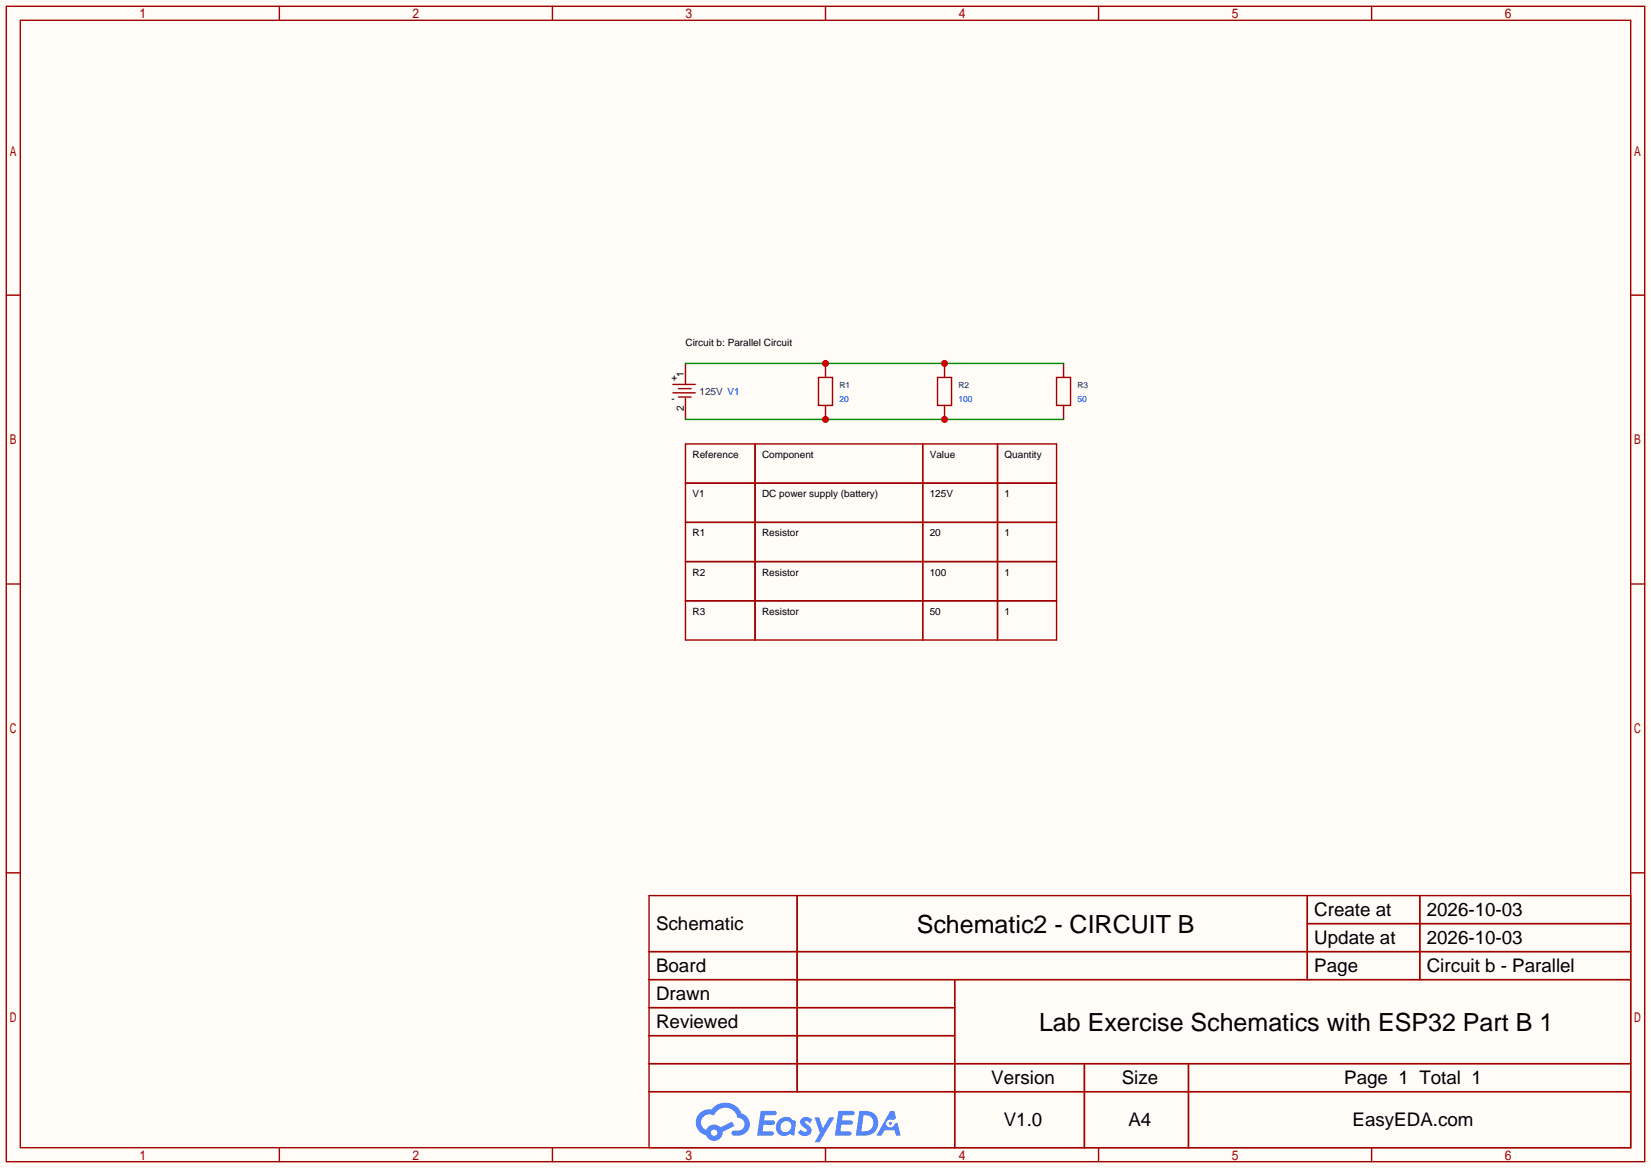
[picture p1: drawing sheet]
<svg xmlns="http://www.w3.org/2000/svg" width="299mm" height="212mm" viewBox="0 0 299 212" stroke-linecap="round" stroke-linejoin="round" font-family="sans-serif">
<path d="M0 0h299.5v211.8h-299.5z" fill="#fffcf7"/>
<g fill="none" stroke="#a10000" stroke-width=".25">
<path d="M1.1 1.1h297.2v209.6h-297.2zM3.7 3.7h292.1v204.5h-292.1zM50.7 1.1v2.6M100.2 1.1v2.6M149.7 1.1v2.6M199.3 1.1v2.6M248.8 1.1v2.6M1.1 53.5h2.6M295.8 53.5h2.5M1.1 105.9h2.6M295.8 105.9h2.5M1.1 158.3h2.6"/>
<path d="M295.8 158.3h2.5M117.7 162.4h178.1v45.8h-178.1zM117.7 172.6h178.1M117.7 177.7h178.1M144.6 162.4v35.6M173.2 177.7v30.5M237.1 162.4v15.3M237.1 167.5h58.7M257.5 162.4v15.3M117.7 182.8h55.5M117.7 192.9h178.1M117.7 187.8h55.5"/>
<path d="M117.7 198h178.1M196.7 192.9v15.3M215.6 192.9v15.3M50.7 208.2v2.5M100.2 208.2v2.5M149.7 208.2v2.5M199.3 208.2v2.5M248.8 208.2v2.5"/>
</g>
<g fill="#5487ff">
<path d="M145.5 202.8a1.3 1.3 0 0 1 1.8 .3l-.4 .6a.54 .54 0 0 0-.9-.2l.1 .2a1.58 1.58 0 0 1 1.1 1.6 1.43 1.43 0 0 1-2.5 .1l.5-.6a.64 .64 0 0 0 .5 .5 .64 .64 0 0 0 .7-.3l-.2-.2a1.6 1.6 0 0 1-1-1.6z"/>
<path d="M147.7 202.7h.9l.7 1.9 1.1-1.9h.9l-2.7 4.5h-.9l1-1.7z"/>
<path d="M138 201.5h1.6a1.31 1.31 0 0 1 1.2 .2 .4 .4 0 0 1-.3 .6h-1.8l-.1 .9h1.6a.4 .4 0 0 1 .4 .4 .4 .4 0 0 1-.4 .4h-1.7l-.2 1.2h.8a1.23 1.23 0 0 1 1.2 .2 .39 .39 0 0 1-.3 .6h-2.7z"/>
<path d="M152.1 201.5h1.6a1.32 1.32 0 0 1 1.3 .2 .39 .39 0 0 1-.4 .6h-1.7l-.2 .9h1.7a.4 .4 0 0 1 .3 .4 .4 .4 0 0 1-.4 .4h-1.7l-.2 1.2h.8a1.23 1.23 0 0 1 1.2 .2 .39 .39 0 0 1-.3 .6h-2.7z"/>
<path d="M161.5 201.5h.7l.4 1.3-.7 .4a.75 .75 0 0 0-1.1 .3 .75 .75 0 0 0 .5 1 .75 .75 0 0 0 .9-.6l.6-.3 .6 2.4h-.9l-.2-1h-1.9l-.5 1h-.9z"/>
<path d="M155.9 201.5l-.7 4.5h1.5a2.27 2.27 0 0 0 2.6-2.3 2.27 2.27 0 0 0-2.7-2.2zM156.6 202.3a1.5 1.5 0 0 1 1.8 1.5 1.5 1.5 0 0 1-1.9 1.4h-.3z"/>
<path d="M141.3 203.1a1.62 1.62 0 0 0-.4 2.1 1.62 1.62 0 0 0 2 .7l.4-.3 .3 .3 .5 .1 .3-2.5-.2-.3h-.4a1.58 1.58 0 0 0-2.5-.1zM141.9 203.6a.99 .99 0 0 1 1.6 .3 .99 .99 0 0 1-.9 1.4 .94 .94 0 0 1-1-.5 .94 .94 0 0 1 .3-1.2z"/>
<path d="M126.9 201.9a2.37 2.37 0 0 0 1.2 4 1.54 1.54 0 0 0 1.7 1 1.54 1.54 0 0 0 1.3-1.6l2.1-1.1-.5-.8-2 1.1a1.57 1.57 0 0 0-2.6 .4 1.5 1.5 0 0 1-.8-2.1 1.5 1.5 0 0 1 2.2-.5 2.23 2.23 0 0 1 2.3-1.4 2.23 2.23 0 0 1 2 1.8 1.16 1.16 0 0 1 1.2 1.1 1.16 1.16 0 0 1-1 1.3h-.7a.47 .47 0 0 0-.6 .3 .47 .47 0 0 0 .4 .6 2.23 2.23 0 0 0 2.3-.7 2.23 2.23 0 0 0 .4-2.3 2.16 2.16 0 0 0-1.3-1.1 3.2 3.2 0 0 0-5.4-.7l-1.2 .1zM129 205.4a.58 .58 0 0 1 1.1 0 .58 .58 0 0 1-1.1 0z"/>
<circle cx="161.5" cy="203.8" r=".28"/>
</g>
<path d="M122 71.2h4.1M122 69.7h4.1M123.1 72h2.2M123.1 70.5h2.2M148.5 68.5h2.5v5h-2.5zM170.1 68.5h2.5v5h-2.5zM191.6 68.5h2.6v5h-2.6z" fill="none" stroke="#a10000" stroke-width=".25"/>
<path d="M124.3 65.9v3.8M124.3 72.3v3.8M149.7 65.9v2.6M149.7 73.5v2.6M171.3 65.9v2.6M171.3 73.5v2.6M192.9 65.9v2.6M192.9 73.5v2.6" fill="none" stroke="#870000" stroke-width=".25"/>
<path d="M124.3 65.9h68.6" fill="none" stroke="#008700" stroke-width=".25"/>
<g fill="#c00">
<circle cx="149.7" cy="65.9" r=".63"/>
<circle cx="171.3" cy="65.9" r=".63"/>
</g>
<path d="M124.3 76.1h68.6" fill="none" stroke="#008700" stroke-width=".25"/>
<g fill="#c00">
<circle cx="149.7" cy="76.1" r=".63"/>
<circle cx="171.3" cy="76.1" r=".63"/>
</g>
<path d="M124.3 80.5h67.3v35.6h-67.3zM124.3 87.6h67.3M124.3 94.7h67.3M137 80.5v35.6M167.4 80.5v35.6M180.9 80.5v35.6M124.3 101.9h67.3M124.3 109h67.3" fill="none" stroke="#a10000" stroke-width=".25"/>
<g font-size="4.5">
<text x="166.3" y="169.2">Schematic2 - CIRCUIT B</text>
<text x="188.5" y="187">Lab Exercise Schematics with ESP32 Part B 1</text>
</g>
<g font-size="3.4">
<text x="238.4" y="166.1">Create at</text>
<text x="258.8" y="166.1">2026-10-03</text>
<text x="119" y="168.7">Schematic</text>
<text x="238.4" y="171.2">Update at</text>
<text x="258.8" y="171.2">2026-10-03</text>
<text x="119" y="176.3">Board</text>
<text x="238.4" y="176.3">Page</text>
<text x="258.8" y="176.3">Circuit b - Parallel</text>
<text x="119" y="181.4">Drawn</text>
<text x="119" y="186.5">Reviewed</text>
<text x="179.8" y="196.6">Version</text>
<text x="203.5" y="196.6">Size</text>
<text x="243.8" y="196.6">Page 1 Total 1</text>
<text x="182.1" y="204.2">V1.0</text>
<text x="204.7" y="204.2">A4</text>
<text x="245.3" y="204.2">EasyEDA.com</text>
</g>
<g font-size="1.8">
<text x="124.3" y="62.8">Circuit b: Parallel Circuit</text>
<text x="121.8" y="69.2">+</text>
<text x="124" y="68.5" transform="rotate(-90 124 68.5)">1</text>
<text x="121.8" y="73">-</text>
<text x="124" y="74.5" transform="rotate(-90 124 74.5)">2</text>
<text x="125.6" y="83.1">Reference</text>
<text x="138.2" y="83.1">Component</text>
<text x="168.6" y="83.1">Value</text>
<text x="182.2" y="83.1">Quantity</text>
<text x="125.6" y="90.2">V1</text>
<text x="138.2" y="90.2">DC power supply (battery)</text>
<text x="168.6" y="90.2">125V</text>
<text x="182.2" y="90.2">1</text>
<text x="125.6" y="97.3">R1</text>
<text x="138.2" y="97.3">Resistor</text>
<text x="168.6" y="97.3">20</text>
<text x="182.2" y="97.3">1</text>
<text x="125.6" y="104.4">R2</text>
<text x="138.2" y="104.4">Resistor</text>
<text x="168.6" y="104.4">100</text>
<text x="182.2" y="104.4">1</text>
<text x="125.6" y="111.5">R3</text>
<text x="138.2" y="111.5">Resistor</text>
<text x="168.6" y="111.5">50</text>
<text x="182.2" y="111.5">1</text>
</g>
<text font-size="1.8" fill="#000080" x="126.9" y="71.7">125V V1</text>
<g font-size="1.5" fill="#000080">
<text x="152.3" y="70.4">R1</text>
<text x="173.9" y="70.4">R2</text>
<text x="195.5" y="70.4">R3</text>
</g>
<g font-size="1.5" fill="#00f">
<text x="152.3" y="73">20</text>
<text x="173.9" y="73">100</text>
<text x="195.5" y="73">50</text>
</g>
</svg>
